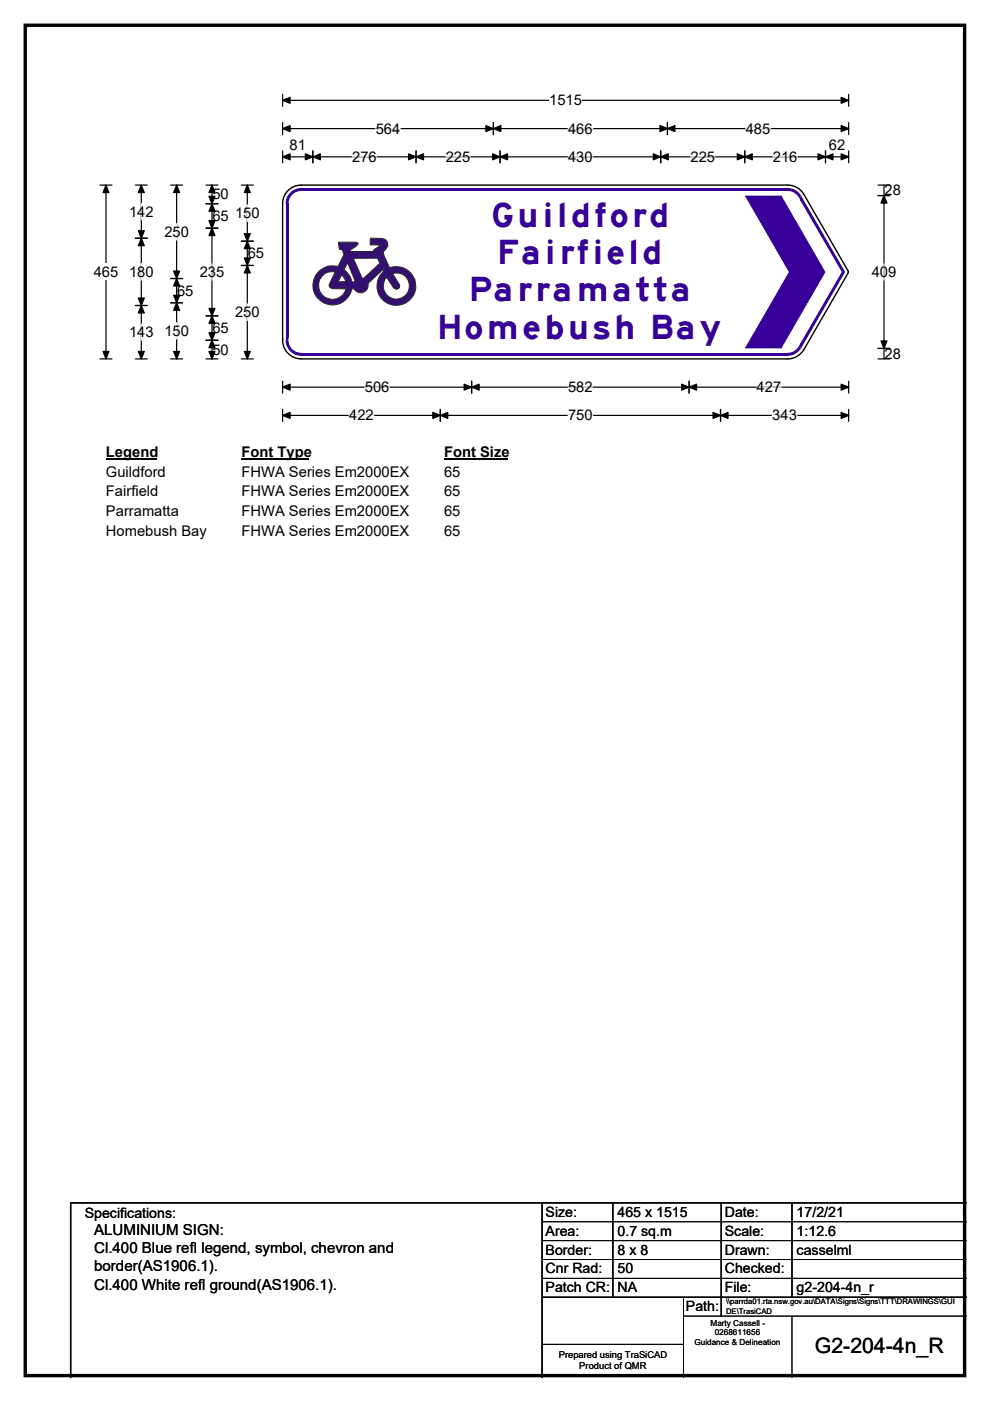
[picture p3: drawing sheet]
<svg xmlns="http://www.w3.org/2000/svg" width="210mm" height="297mm" viewBox="0 0 210 297" stroke-linecap="round" stroke-linejoin="round" font-family="sans-serif">
<path d="M5.4 5.4h199.2v286.3h-199.2z" fill="none" stroke="#000" stroke-width=".72"/>
<path d="M59.9 21.3h120.1M59.9 20v2.5M180 20v2.5" fill="none" stroke="#000" stroke-width=".25"/>
<path d="M59.9 21.3l1.6-.7v1.3zM178.4 20.6l1.6 .7-1.6 .6z" fill="#000" stroke="#000" stroke-width=".25"/>
<path d="M116.5 19.5h6.9v3.5h-6.9z" fill="#fff"/>
<g fill="none" stroke="#000" stroke-width=".25">
<path d="M21.2 39.2h2.5M22.5 39.2v36.9M59.9 27.3h120.1M59.9 26v2.5M59.9 32v2.5M59.9 33.3h120.1M66.4 32v2.5M88.2 32v2.5M104.6 26v2.5M106.1 32v2.5M140.1 32v2.5M141.6 26v2.5"/>
<path d="M158 32v2.5M175.1 32v2.5M180 26v2.5M180 32v2.5M21.2 76.1h2.5M59.9 80.8v2.6M59.9 86.8v2.5M59.9 82.1h120.1M59.9 88.1h120.1M93.4 86.8v2.5M100 80.8v2.6M146.2 80.8v2.6"/>
<path d="M152.8 86.8v2.5M180 80.8v2.6M180 86.8v2.5"/>
</g>
<g fill="#000" stroke="#000" stroke-width=".25">
<path d="M22.5 39.2l.6 1.6h-1.3zM59.9 27.3l1.6-.7v1.3zM59.9 33.3l1.6-.7v1.3zM66.4 33.3l1.5-.7v1.3zM64.8 32.6l1.6 .7-1.6 .6zM86.7 32.6l1.5 .7-1.5 .6zM88.2 33.3l1.6-.7v1.3zM104.6 27.3l1.6-.7v1.3zM103.1 26.6l1.5 .7-1.5 .6zM104.5 32.6l1.6 .7-1.6 .6zM106.1 33.3l1.6-.7v1.3zM138.6 32.6l1.5 .7-1.5 .6z"/>
<path d="M140.1 33.3l1.6-.7v1.3zM140 26.6l1.6 .7-1.6 .6zM141.6 27.3l1.6-.7v1.3zM156.4 32.6l1.6 .7-1.6 .6zM158 33.3l1.6-.7v1.3zM173.5 32.6l1.6 .7-1.6 .6zM175.1 33.3l1.6-.7v1.3zM178.4 26.6l1.6 .7-1.6 .6zM178.4 32.6l1.6 .7-1.6 .6zM21.8 74.5h1.3l-.6 1.6zM59.9 82.1l1.6-.7v1.3zM59.9 88.1l1.6-.7v1.3z"/>
<path d="M93.4 88.1l1.6-.7v1.3zM91.8 87.4l1.6 .7-1.6 .6zM100 82.1l1.6-.7v1.3zM98.4 81.4l1.6 .7-1.6 .6zM144.6 81.4l1.6 .7-1.6 .6zM146.2 82.1l1.5-.7v1.3zM151.2 87.4l1.6 .7-1.6 .6zM152.8 88.1l1.6-.7v1.3zM178.4 81.4l1.6 .7-1.6 .6zM178.4 87.4l1.6 .7-1.6 .6z"/>
</g>
<g fill="none" stroke="#fff" stroke-width=".25">
<path d="M74.7 33.3h5.2M79.7 27.3h5.2M94.6 33.3h5.2M120.5 27.3h5.2M120.5 33.3h5.2M146.5 33.3h5.2M158.2 27.3h5.2M163.9 33.3h5.2M74.1 88.1h5.2M77.4 82.1h5.2M120.5 82.1h5.2M120.5 88.1h5.2"/>
<path d="M160.5 82.1h5.2M163.8 88.1h5.2"/>
</g>
<path d="M19.9 55.9h5.2v3.5h-5.2z" fill="#fff"/>
<g fill="none" stroke="#000" stroke-width=".25">
<path d="M28.7 39.2h2.5M30 39.2v36.9M36.2 39.2h2.5M37.5 39.2v36.9M43.7 39.2h2.5M45 39.2v36.9M51.2 39.2h2.5M52.5 39.2v36.9M186.2 39.2h2.6M187.5 39.2v36.9M28.7 50.5h2.5M36.2 59.1h2.5"/>
<path d="M43.7 43.2h2.5M43.7 48.4h2.5M51.2 51.1h2.5M51.2 56.3h2.5M186.2 41.5h2.6M28.7 64.8h2.5M28.7 76.1h2.5M36.2 76.1h2.5M36.2 64.2h2.5M43.7 76.1h2.5M43.7 67h2.5M43.7 72.1h2.5"/>
<path d="M51.2 76.1h2.5M186.2 76.1h2.6M186.2 73.9h2.6"/>
</g>
<g fill="#000" stroke="#000" stroke-width=".25">
<path d="M30 39.2l.6 1.6h-1.3zM37.5 39.2l.6 1.6h-1.3zM45 39.2l.6 1.6h-1.3zM52.5 39.2l.6 1.6h-1.3zM30 50.5l.6 1.6h-1.3zM29.3 48.9h1.3l-.6 1.6zM37.5 59.1l.6 1.5h-1.3zM36.8 57.5h1.3l-.6 1.6zM45 43.2l.6 1.6h-1.3zM44.3 46.8h1.3l-.6 1.6zM44.3 41.6h1.3l-.6 1.6zM45 48.4l.6 1.6h-1.3z"/>
<path d="M52.5 51.1l.6 1.6h-1.3zM51.8 54.7h1.3l-.6 1.6zM51.8 49.6h1.3l-.6 1.5zM52.5 56.3l.6 1.6h-1.3zM187.5 41.5l.6 1.6h-1.2zM29.3 63.2h1.3l-.6 1.6zM30 64.8l.6 1.6h-1.3zM29.3 74.5h1.3l-.6 1.6zM36.8 62.6h1.3l-.6 1.6zM37.5 64.2l.6 1.6h-1.3zM36.8 74.5h1.3l-.6 1.6zM44.3 65.4h1.3l-.6 1.6z"/>
<path d="M45 67l.6 1.6h-1.3zM44.3 70.5h1.3l-.6 1.6zM45 72.1l.6 1.6h-1.3zM44.3 74.5h1.3l-.6 1.6zM51.8 74.5h1.3l-.6 1.6zM186.9 72.3h1.2l-.6 1.6z"/>
</g>
<path d="M30 43.1v3.5M30 55.9v3.5M37.5 47.4v3.5M45 55.9v3.5M52.5 43.4v3.5M187.5 55.9v3.5M30 68.7v3.5M37.5 68.4v3.5M52.5 64.4v3.5" fill="none" stroke="#fff" stroke-width=".25"/>
<path d="M22.5 94.1h10.7v3.5h-10.7z" fill="#fff"/>
<path d="M22.5 97.4h10.7" fill="none" stroke="#000" stroke-width=".32"/>
<path d="M51.2 94.1h14.4v3.5h-14.4z" fill="#fff"/>
<path d="M51.2 97.4h14.4" fill="none" stroke="#000" stroke-width=".32"/>
<path d="M94.2 94.1h13.5v3.5h-13.5z" fill="#fff"/>
<path d="M94.2 97.4h13.5" fill="none" stroke="#000" stroke-width=".32"/>
<g fill="#fff">
<path d="M22.5 98.3h12.6v3.4h-12.6z"/>
<path d="M51.2 98.3h35.5v3.4h-35.5z"/>
<path d="M94.2 98.3h3.5v3.4h-3.5z"/>
<path d="M22.5 102.4h11.1v3.5h-11.1z"/>
<path d="M51.2 102.4h35.5v3.5h-35.5z"/>
<path d="M94.2 102.4h3.5v3.5h-3.5z"/>
<path d="M22.5 106.6h15.4v3.5h-15.4z"/>
<path d="M51.2 106.6h35.5v3.5h-35.5z"/>
<path d="M94.2 106.6h3.5v3.5h-3.5z"/>
<path d="M22.5 110.8h21.2v3.5h-21.2z"/>
<path d="M51.2 110.8h35.5v3.5h-35.5z"/>
<path d="M94.2 110.8h3.5v3.5h-3.5z"/>
</g>
<g fill="#fff">
<path d="M59.9 43.2l4-4h103.2l3.4 2 9.4 16.3v.4l-9.4 16.2-3.4 2h-103.2l-4-4z" fill-rule="evenodd"/>
<circle cx="63.9" cy="43.2" r="4"/>
<circle cx="63.9" cy="72.1" r="4"/>
<circle cx="167.1" cy="72.1" r="4"/>
<circle cx="179.5" cy="57.6" r=".39"/>
<circle cx="167.1" cy="43.2" r="4"/>
</g>
<g fill="#37009b">
<path d="M63.9 39.9h103.2v.6h-103.2z" fill-rule="evenodd"/>
<path d="M61.5 40.8a3.4 3.4 0 0 1 2.4-.9v3.3h-3.3a3.4 3.4 0 0 1 .9-2.4z" fill-rule="evenodd"/>
</g>
<circle cx="63.9" cy="43.2" r="2.69" fill="#fff"/>
<g fill="#37009b">
<path d="M60.6 43.2h.6v28.9h-.6z" fill-rule="evenodd"/>
<path d="M60.6 72.1h3.3v3.3a3.3 3.3 0 0 1-3.3-3.3z" fill-rule="evenodd"/>
</g>
<circle cx="63.9" cy="72.1" r="2.69" fill="#fff"/>
<g fill="#37009b">
<path d="M63.9 74.8h103.2v.7h-103.2z" fill-rule="evenodd"/>
<path d="M167.1 72.1l2.8 1.7a3.3 3.3 0 0 1-2.8 1.6z" fill-rule="evenodd"/>
</g>
<circle cx="167.1" cy="72.1" r="2.69" fill="#fff"/>
<g fill="#37009b">
<path d="M178.5 57.7h.8l-9.4 16.1-.5-.3z"/>
<path d="M169.4 41.9l.5-.3 9.4 16.1h-.8z"/>
<path d="M167.1 39.9a3.3 3.3 0 0 1 2.8 1.6l-2.8 1.7z" fill-rule="evenodd"/>
</g>
<circle cx="167.1" cy="43.2" r="2.69" fill="#fff"/>
<path d="M59.9 43.2v28.9a4 4 0 0 0 4 4h103.2a4 4 0 0 0 3.4-2M170.5 41.2a3.9 3.9 0 0 0-3.4-2h-103.2a3.9 3.9 0 0 0-4 4M170.5 41.2l9.4 16.3M179.9 57.4v.4M179.9 57.9l-9.4 16.2" fill="none" stroke="#000" stroke-width=".3"/>
<path d="M158 41.5h7.7l9.4 16.2-9.4 16.2h-7.7l9.3-16.2z" fill-rule="evenodd" fill="#37009b"/>
<path d="M71.8 51.4h3.8l.4 .2a3.2 3.2 0 0 1-1.8 1.4l.1 .3h5v-.3l1.2-.9-.2-.2h-1.8v-1.4h2.6l.7 .3 .4 .6 .1 .8-1 1.2 .1 .6 1.2 2.7a4.1 4.1 0 0 1 5.6 4.1 4.1 4.1 0 0 1-5.9 3.5 4.1 4.1 0 0 1-.9-6.8l-.2-.3-3.2 2.9a1.58 1.58 0 0 1-1 1.9 1.58 1.58 0 0 1-1.9-.8l-.5 .1a4.2 4.2 0 0 1-5 3.2 4.2 4.2 0 0 1-3.1-5.1 4.2 4.2 0 0 1 5.2-2.9l1.3-2.6-.4-.9-.6-.1-.1-.2z" fill-rule="evenodd" fill="#340e70" stroke="#23282b" stroke-width=".21"/>
<g fill="#fff" stroke="#23282b" stroke-width=".21">
<path d="M75 54.8l5.1-.1 .5 1.1-3.5 3.2-.3-.1z" fill-rule="evenodd"/>
<path d="M73.7 55.7l1.6 3.8-.2 .3h-.5a4 4 0 0 0-1.6-2.7z" fill-rule="evenodd"/>
<path d="M72.4 58.3l.4 .4 .6 1-1.7 .1z" fill-rule="evenodd"/>
<path d="M68.8 58.1l.7-.4 1.6-.1-1.2 2.6-.1 .3 .2 .4 .5 .3 2.9 .1a2.98 2.98 0 0 1-4.6 1.7 2.98 2.98 0 0 1 0-4.9z" fill-rule="evenodd"/>
</g>
<path d="M82 58.8l1.5 2.2 .6 .3 .4-.1 .3-.7-1.6-2.5a2.79 2.79 0 0 1 3.6 2.6 2.79 2.79 0 0 1-3.4 2.7 2.79 2.79 0 0 1-1.8-4z" fill-rule="evenodd" fill="#fff" stroke="#24211d" stroke-width=".21"/>
<path d="M115 255v37M130 255v20M153 255v24M168 255v20M205 255h-190v37M115 275h90" fill="none" stroke="#000" stroke-width=".3"/>
<path d="M115 259h90M115 263h90M115 267h90M115 271h90M145 279h60M145 275v17M168 279v13M115 285h30" fill="none" stroke="#000" stroke-width=".21"/>
<g font-size="7.1" fill="#37009b">
<text x="104.1" y="48">Guildford</text>
<text x="105.4" y="56">Fairfield</text>
<text x="99.3" y="63.9">Parramatta</text>
<text x="92.7" y="71.8">Homebush Bay</text>
</g>
<text font-size="4.5" x="172.8" y="286.9">G2-204-4n_R</text>
<g font-size="3.2">
<text x="20" y="261.9">ALUMINIUM SIGN:</text>
<text x="20" y="265.7">Cl.400 Blue refl legend, symbol, chevron and</text>
<text x="20" y="269.6">border(AS1906.1).</text>
<text x="20" y="273.4">Cl.400 White refl ground(AS1906.1).</text>
</g>
<g font-size="3.1">
<text x="116.5" y="22.3">1515</text>
<text x="79.7" y="28.3">564</text>
<text x="120.5" y="28.3">466</text>
<text x="158.2" y="28.3">485</text>
<text x="61.4" y="31.9">81</text>
<text x="74.7" y="34.3">276</text>
<text x="94.6" y="34.3">225</text>
<text x="120.5" y="34.3">430</text>
<text x="146.5" y="34.3">225</text>
<text x="163.9" y="34.3">216</text>
<text x="175.8" y="31.9">62</text>
<text x="187.6" y="41.4">28</text>
<text x="27.4" y="45.9">142</text>
<text x="45.1" y="46.8">65</text>
<text x="45.1" y="42.3">50</text>
<text x="49.8" y="46.2">150</text>
<text x="34.9" y="50.2">250</text>
<text x="19.9" y="58.7">465</text>
<text x="27.4" y="58.7">180</text>
<text x="42.4" y="58.7">235</text>
<text x="52.6" y="54.8">65</text>
<text x="184.9" y="58.7">409</text>
<text x="37.6" y="62.7">65</text>
<text x="27.4" y="71.5">143</text>
<text x="34.9" y="71.2">150</text>
<text x="45.1" y="70.6">65</text>
<text x="49.8" y="67.2">250</text>
<text x="45.1" y="75.2">50</text>
<text x="187.6" y="76">28</text>
<text x="77.4" y="83.1">506</text>
<text x="120.5" y="83.1">582</text>
<text x="160.5" y="83.1">427</text>
<text x="74.1" y="89.1">422</text>
<text x="120.5" y="89.1">750</text>
<text x="163.8" y="89.1">343</text>
<text x="22.5" y="96.9">Legend</text>
<text x="22.5" y="101">Guildford</text>
<text x="51.2" y="96.9">Font Type</text>
<text x="51.2" y="101">FHWA Series Em2000EX</text>
<text x="94.2" y="96.9">Font Size</text>
<text x="94.2" y="101">65</text>
<text x="22.5" y="105.2">Fairfield</text>
<text x="51.2" y="105.2">FHWA Series Em2000EX</text>
<text x="94.2" y="105.2">65</text>
<text x="22.5" y="109.4">Parramatta</text>
<text x="22.5" y="113.6">Homebush Bay</text>
<text x="51.2" y="109.4">FHWA Series Em2000EX</text>
<text x="51.2" y="113.6">FHWA Series Em2000EX</text>
<text x="94.2" y="109.4">65</text>
<text x="94.2" y="113.6">65</text>
</g>
<g font-size="3">
<text x="115.7" y="258">Size:</text>
<text x="131" y="258">465 x 1515</text>
<text x="153.7" y="258">Date:</text>
<text x="169" y="258">17/2/21</text>
<text x="18" y="258.2">Specifications:</text>
<text x="115.7" y="262">Area:</text>
<text x="131" y="262">0.7 sq.m</text>
<text x="153.7" y="262">Scale:</text>
<text x="169" y="262">1:12.6</text>
<text x="115.7" y="266">Border:</text>
<text x="115.7" y="270">Cnr Rad:</text>
<text x="131" y="266">8 x 8</text>
<text x="131" y="270">50</text>
<text x="153.7" y="266">Drawn:</text>
<text x="153.7" y="270">Checked:</text>
<text x="169" y="266">casselml</text>
<text x="115.7" y="274">Patch CR:</text>
<text x="131" y="274">NA</text>
<text x="153.7" y="274">File:</text>
<text x="169" y="274">g2-204-4n_r</text>
<text x="145.5" y="278">Path:</text>
</g>
<g font-size="2">
<text x="118.5" y="287.8">Prepared using TraSiCAD</text>
<text x="122.9" y="290.2">Product of QMR</text>
</g>
<g font-size="1.7">
<text x="150.7" y="281.1">Marty Cassell -</text>
<text x="147.3" y="285.2">Guidance &amp; Delineation</text>
<text x="151.6" y="283.1">0268611656</text>
</g>
<g font-size="1.6">
<text x="154" y="276.6">\\parrda01.rta.nsw.gov.au\DATA\Signs\Signs\TTT\DRAWINGS\GUI</text>
<text x="154" y="278.5">DE\TrasiCAD</text>
</g>
</svg>
